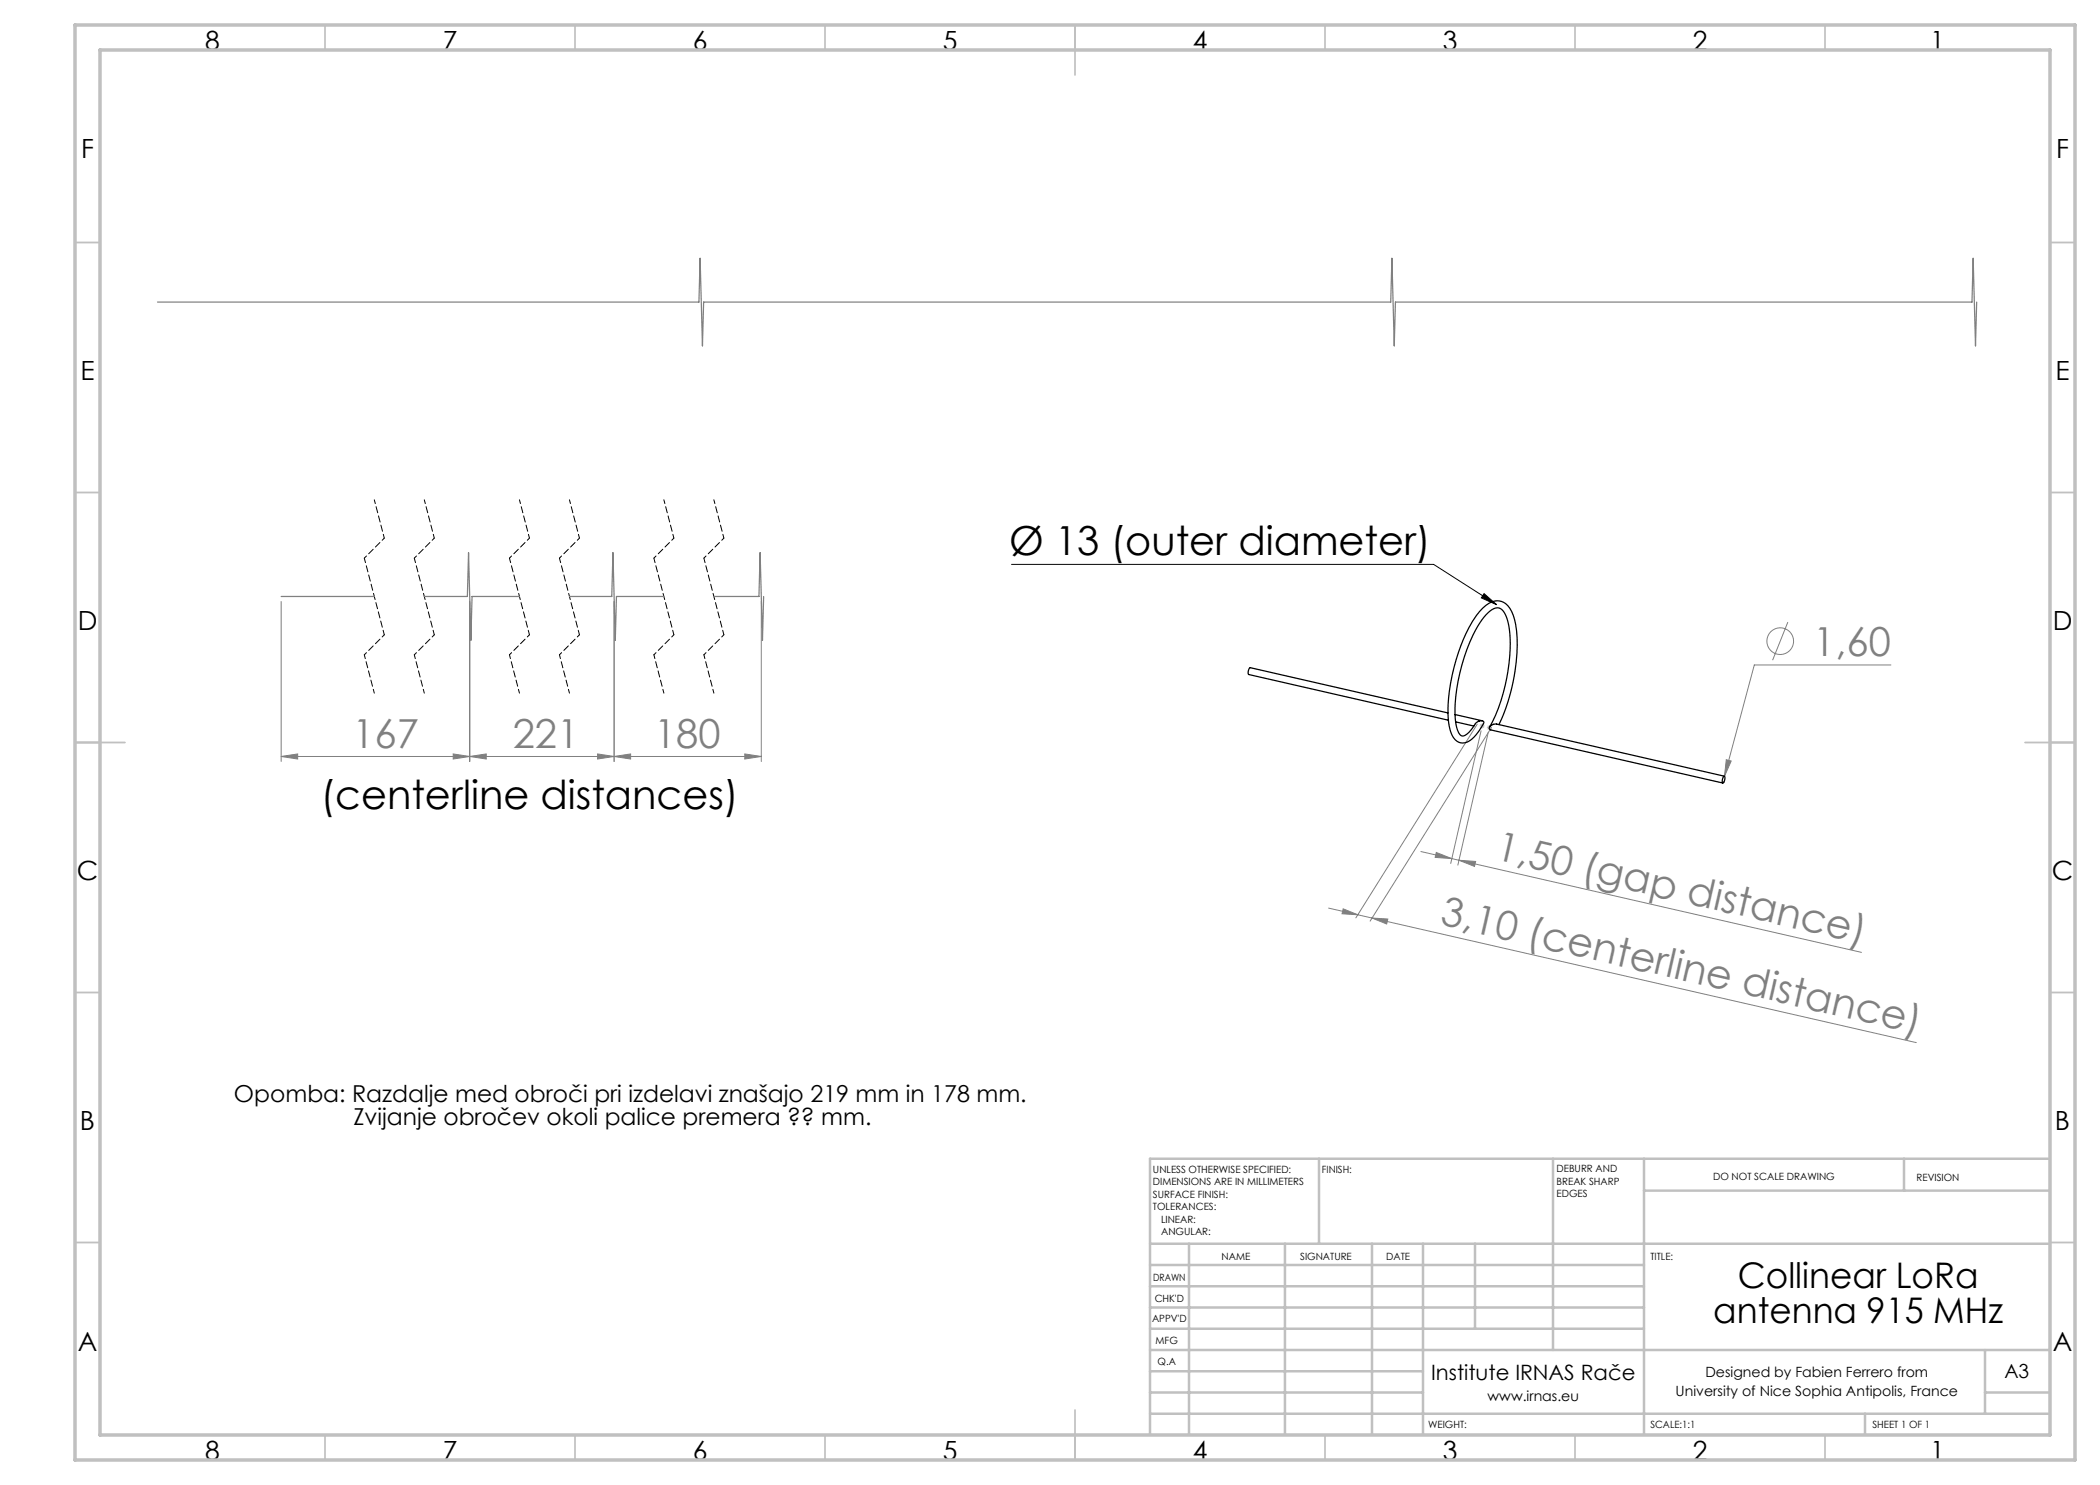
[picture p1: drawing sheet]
<svg xmlns="http://www.w3.org/2000/svg" width="420mm" height="297mm" viewBox="0 0 420 297" stroke-linecap="round" stroke-linejoin="round" font-family="sans-serif">
<g fill="none" stroke="#808080" stroke-width=".2">
<path d="M56.2 120.3v32M93.9 120.3v32M122.8 120.3v32M152.3 120.3v32M357.6 124.4l-3.1 7.6M378.2 133h-27.3l-6 22.2M56.2 151.3l3.3-.5v1zM56.2 151.3h96.1M90.6 150.8l3.3 .5-3.3 .5zM93.9 151.3l3.3-.5v1zM119.5 150.8l3.3 .5-3.3 .5zM122.8 151.3l3.3-.5v1z"/>
<path d="M149 150.8l3.3 .5-3.3 .5zM295.4 144.8l-24.2 38.8M296.2 146.2l-6.1 26.5M297.6 146.5l-6 26.5M298.3 145.5l-24.3 38.7M345.3 151.9l.9 .3-1.3 3zM284.2 170.3l7.6 1.8M287.3 170.5l3.1 1.2-3.4-.2zM291.8 172.1l80.5 18.4M291.8 172.1l3.3 .2-.2 1zM265.7 181.6l8.7 2M268.6 181.8l3 1.2-3.2-.2z"/>
<path d="M274.4 183.6l108.9 24.9M274.4 183.6l3.2 .2-.3 1z"/>
<circle cx="356" cy="128.2" r="2.67"/>
</g>
<path d="M202.3 112.9h84.4l12.6 8M296.8 118.7l2.5 2.2-3-1.3z" fill="none" stroke="#000" stroke-width=".2"/>
<path d="M295.9 145.2h1M296.1 144.8l.7 .7M296.4 144.7v1M296.8 144.8l-.7 .7M297.4 145.5h1M297.5 145.2l.7 .7M297.9 145v1M298.2 145.2l-.7 .7" fill="none" stroke="#c0c0c0" stroke-width=".2"/>
<path d="M74.9 100l2 7.6M84.9 100l2 7.6M103.9 100l2 7.6M113.9 100l2 7.6M132.8 100l2 7.6M142.8 100l2 7.6M72.9 131l2 7.6M82.9 131l2 7.6M101.9 131l2 7.6M111.9 131l2 7.6M130.8 131l2 7.6M140.8 131l2 7.6" fill="none" stroke="#000" stroke-width=".2" stroke-dasharray="1.3 .6" stroke-dashoffset=".5"/>
<path d="M76.9 107.6l-4 4M86.9 107.6l-4 4M105.9 107.6l-4 4M115.9 107.6l-4 4M134.8 107.6l-4 4M144.8 107.6l-4 4M76.9 127l-4 4M86.9 127l-4 4M105.9 127l-4 4M115.9 127l-4 4M134.8 127l-4 4M144.8 127l-4 4" fill="none" stroke="#000" stroke-width=".2" stroke-dasharray="1.3 .6" stroke-dashoffset=".7"/>
<path d="M72.9 111.6l4 15.4M82.9 111.6l4 15.4M101.9 111.6l4 15.4M111.9 111.6l4 15.4M130.8 111.6l4 15.4M140.8 111.6l4 15.4" fill="none" stroke="#000" stroke-width=".2" stroke-dasharray="1.3 .6" stroke-dashoffset=".3"/>
<path d="M31.5 60.4h108.3l.2-8.7 .5 17.5 .2-8.8h137.4l.3-8.7 .4 17.5 .3-8.8h115.3l.2-8.7 .5 17.5 .2-8.8M56.2 119.3h18.7M84.9 119.3h8.6l.2-8.8 .5 17.5 .2-8.7h9.5M113.9 119.3h8.5l.2-8.8 .5 17.5 .2-8.7h9.5M142.8 119.3h9l.2-8.8 .5 17.5 .2-8.7" fill="none" stroke="#808080" stroke-width=".25"/>
<g fill="none" stroke="#c0c0c0" stroke-width=".35">
<path d="M65 5v5M115 5v5M165 5v5M215 5v10M265 5v5M315 5v5M365 5v5M15 48.5h5M410 48.5h5M15 98.5h5M410 98.5h5M15 148.5h10"/>
<path d="M405 148.5h10M15 198.5h5M410 198.5h5M15 248.5h5M410 248.5h5M65 287v5M115 287v5M165 287v5M215 282v10M265 287v5M315 287v5M365 287v5"/>
</g>
<g fill="none" stroke="#c0c0c0" stroke-width=".5">
<path d="M263.8 231.8v17M310.6 231.8v38.2M328.8 231.8v55.2M328.8 238.1h81.2M380.8 231.8v6.3M410 231.8h-180v55.2M230 248.8h180M230 257.3h98.8M230 253h98.8M237.8 248.8v38.2M257 248.8v38.2M274.4 248.8v38.2"/>
<path d="M284.6 248.8v38.2M295 248.8v17M230 265.8h98.8M230 261.5h98.8M230 278.5h54.6M230 274.3h54.6M230 270h180M397 278.5h13M397 270v12.8M230 282.8h180M373 282.8v4.2"/>
</g>
<path d="M15 5h400v287h-400zM20 10h390v277h-390z" fill="none" stroke="#c0c0c0" stroke-width=".7"/>
<path d="M296.8 118.7l2.5 2.2-3-1.3z" fill="#000"/>
<g fill="#808080">
<path d="M291.8 172.1l3.3 .2-.2 1zM287.3 170.5l3.1 1.2-3.4-.2z"/>
<path d="M149 150.8l3.3 .5-3.3 .5zM122.8 151.3l3.3-.5v1z"/>
<path d="M56.2 151.3l3.3-.5v1zM90.6 150.8l3.3 .5-3.3 .5zM93.9 151.3l3.3-.5v1zM119.5 150.8l3.3 .5-3.3 .5zM345.3 151.9l-.4 3.3 1.3-3z"/>
<path d="M268.6 181.8l3 1.2-3.2-.2zM274.4 183.6l3.2 .2-.3 1z"/>
</g>
<path d="M289.6 142.6l-39.5-9.1a1.17 1.17 0 0 0-.4 1.4l40 9.1M291 142.9l5.5 1.3M291.1 144.4l3.7 .8M295.1 144.7a4.4 4.4 0 0 1-2.5 2.5 1.61 1.61 0 0 1-1.2-1.6 23.8 23.8 0 0 1 .6-11 27.3 27.3 0 0 1 5.2-11.6 2.82 2.82 0 0 1 2.7-1.4 4.8 4.8 0 0 1 1.9 3.9 34.9 34.9 0 0 1-3.9 19.9M295.1 144.7a1.25 1.25 0 0 1 1.6-.3 7 7 0 0 1-3.7 4.2 2.6 2.6 0 0 1-2.9-2.2 20.8 20.8 0 0 1 0-9.7 33.4 33.4 0 0 1 5.8-14.4 4.4 4.4 0 0 1 4-2.1 3.7 3.7 0 0 1 2.8 2.9 28.3 28.3 0 0 1-.3 14.3 33.8 33.8 0 0 1-2.6 7.5M344.8 155.3l.1-.1a.99 .99 0 0 1-.4 1.4v-.8zM344.9 155.2l-45.6-10.4a1.13 1.13 0 0 0-1.4 1l46.7 10.8" fill="none" stroke="#000" stroke-width=".25"/>
<g font-size="8">
<text x="201.9" y="111.1">Ø 13 (outer diameter)</text>
<text x="64.1" y="161.8">(centerline distances)</text>
</g>
<g font-size="8" fill="#808080">
<text x="362.7" y="131.2">1,60</text>
<text x="70.5" y="149.6">167</text>
<text x="102.5" y="149.6">221</text>
<text x="130.8" y="149.6">180</text>
<text x="298.8" y="171.9" transform="rotate(13 298.8 171.9)">1,50 (gap distance)</text>
<text x="287.8" y="184.9" transform="rotate(13 287.8 184.9)">3,10 (centerline distance)</text>
</g>
<g font-size="7.1">
<text x="347.6" y="257.5">Collinear LoRa</text>
<text x="342.7" y="264.6">antenna 915 MHz</text>
</g>
<g font-size="5.3">
<text x="41" y="9.9">8</text>
<text x="88.5" y="9.9">7</text>
<text x="138.5" y="9.9">6</text>
<text x="188.5" y="9.9">5</text>
<text x="238.5" y="9.9">4</text>
<text x="288.5" y="9.9">3</text>
<text x="338.5" y="9.9">2</text>
<text x="386" y="9.9">1</text>
<text x="16.2" y="31.7">F</text>
<text x="411.2" y="31.7">F</text>
<text x="16.1" y="75.9">E</text>
<text x="411.1" y="75.9">E</text>
<text x="15.5" y="125.9">D</text>
<text x="410.5" y="125.9">D</text>
<text x="15.4" y="175.9">C</text>
<text x="410.4" y="175.9">C</text>
<text x="16" y="225.9">B</text>
<text x="411" y="225.9">B</text>
<text x="15.5" y="270.2">A</text>
<text x="410.5" y="270.2">A</text>
<text x="41" y="291.9">8</text>
<text x="88.5" y="291.9">7</text>
<text x="138.5" y="291.9">6</text>
<text x="188.5" y="291.9">5</text>
<text x="238.5" y="291.9">4</text>
<text x="288.5" y="291.9">3</text>
<text x="338.5" y="291.9">2</text>
<text x="386" y="291.9">1</text>
</g>
<g font-size="4.7">
<text x="46.8" y="220.4">Opomba: Razdalje med obroči pri izdelavi znašajo 219 mm in 178 mm.</text>
<text x="70.7" y="224.9">Zvijanje obročev okoli palice premera ?? mm.</text>
</g>
<text font-size="4.2" x="286.2" y="276.1">Institute IRNAS Rače</text>
<text font-size="3.9" x="400.9" y="275.5">A3</text>
<g font-size="2.8">
<text x="341.1" y="275.3">Designed by Fabien Ferrero from</text>
<text x="297.5" y="280.2">www.irnas.eu</text>
<text x="335.1" y="279.2">University of Nice Sophia Antipolis, France</text>
</g>
<g font-size="2">
<text x="230.6" y="234.6">UNLESS OTHERWISE SPECIFIED:</text>
<text x="230.6" y="237.1">DIMENSIONS ARE IN MILLIMETERS</text>
<text x="230.6" y="239.6">SURFACE FINISH:</text>
<text x="264.4" y="234.6">FINISH:</text>
<text x="311.3" y="234.5">DEBURR AND</text>
<text x="311.3" y="237">BREAK SHARP</text>
<text x="311.3" y="239.5">EDGES</text>
<text x="342.6" y="236">DO NOT SCALE DRAWING</text>
<text x="383.3" y="236.2">REVISION</text>
<text x="230.6" y="242.1">TOLERANCES:</text>
<text x="232.2" y="244.6">LINEAR:</text>
<text x="232.2" y="247.1">ANGULAR:</text>
<text x="244.3" y="252">NAME</text>
<text x="260" y="251.9">SIGNATURE</text>
<text x="277.2" y="251.9">DATE</text>
<text x="330.1" y="251.9">TITLE:</text>
<text x="230.6" y="256.1">DRAWN</text>
<text x="230.9" y="260.3">CHK'D</text>
<text x="230.4" y="264.4">APPV'D</text>
<text x="231.1" y="268.8">MFG</text>
<text x="231.5" y="273">Q.A</text>
<text x="285.6" y="285.5">WEIGHT:</text>
<text x="330.1" y="285.6">SCALE:1:1</text>
<text x="374.5" y="285.6">SHEET 1 OF 1</text>
</g>
</svg>
